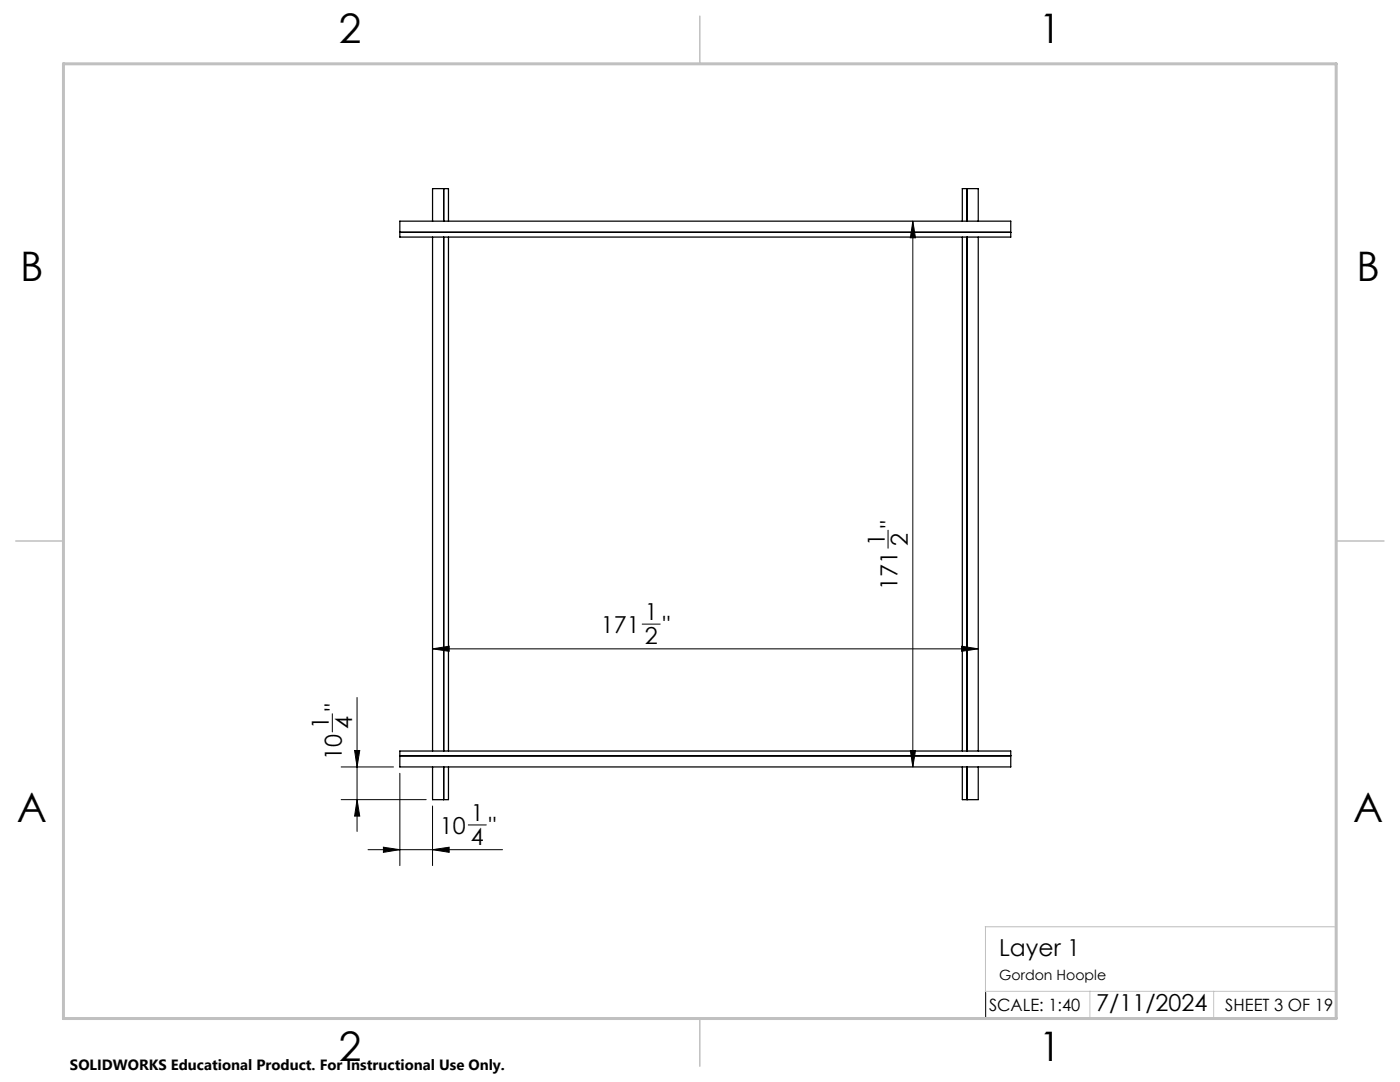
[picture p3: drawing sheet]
<svg xmlns="http://www.w3.org/2000/svg" width="279mm" height="216mm" viewBox="0 0 279 216" stroke-linecap="round" stroke-linejoin="round" font-family="sans-serif">
<g fill="none" stroke="#000" stroke-width=".25">
<path d="M88.5 37.6v6.5M193 37.6v6.5M79.8 44.1h121.9v3.2h-121.9zM79.8 46.4h121.9M86.3 44.1v-6.5h3.2v6.5M86.3 47.3v102.6M88.5 47.3v102.6M89.5 47.3v102.6M192.1 44.1v-6.5h3.1v6.5M192.1 47.3v102.6M193 47.3v102.6M195.2 47.3v102.6"/>
<path d="M79.8 149.9h121.9v3.1h-121.9zM79.8 150.8h121.9M86.3 153v6.6h3.2v-6.6M88.5 153v6.6M192.1 153v6.6h3.1v-6.6M193 153v6.6"/>
</g>
<g fill="none" stroke="#000" stroke-width=".2">
<path d="M182.2 44.1v108.9M182.2 44.1l.5 3.3h-1zM177.2 105.8v3.6M71.3 139.2v26.7M86.3 129.5h108.9M86.3 129.5l3.3-.6v1.1zM128.2 124.5h3.6M191.9 128.9l3.3 .6-3.3 .5zM66.3 142.4v3.6M68.1 159.6h17M68.1 153h10.4M70.8 149.8h1l-.5 3.2z"/>
<path d="M71.3 159.6l.5 3.2h-1zM79.8 154.3v18.4M181.7 149.8h1l-.5 3.2zM73.4 169.5h26.9M76.5 169.1l3.3 .4-3.3 .6zM86.3 160.8v11.9M86.3 169.5l3.3-.4v1zM93.5 164.6h3.5M196.7 198v5.4"/>
</g>
<path d="M266.7 153.3v49.9h-240M196.6 184.9h70.1M196.6 197.8h70.1M196.7 184.9v12.9M217.5 197.8v5.4M242.2 197.8v5.4" fill="none" stroke="#c0c0c0" stroke-width=".2"/>
<path d="M139.7 3.2v9.5M3.1 107.9h9.6M266.7 107.9h9.5M139.7 203.2v9.6" fill="none" stroke="#c0c0c0" stroke-width=".3"/>
<path d="M12.7 12.7h254v190.5h-254z" fill="none" stroke="#c0c0c0" stroke-width=".6"/>
<g fill="#000">
<path d="M182.2 44.1l.5 3.3h-1zM181.7 149.8h1l-.5 3.2z"/>
<path d="M86.3 129.5l3.3-.6v1.1zM191.9 128.9l3.3 .6-3.3 .5zM76.5 169.1l3.3 .4-3.3 .6zM86.3 169.5l3.3-.4v1z"/>
<path d="M71.3 159.6l.5 3.2h-1zM70.8 149.8h1l-.5 3.2z"/>
</g>
<g font-size="8.1">
<text x="67.6" y="8.5">2</text>
<text x="207.3" y="8.5">1</text>
<text x="4" y="56.2">B</text>
<text x="270.7" y="56.2">B</text>
<text x="3.3" y="164.1">A</text>
<text x="270" y="164.1">A</text>
<text x="67.6" y="211.7">2</text>
<text x="207.3" y="211.7">1</text>
</g>
<g font-size="4.7">
<text x="179.1" y="105.3" transform="rotate(-90 179.1 105.3)">&quot;</text>
<text x="176.6" y="108.9" transform="rotate(-90 176.6 108.9)">1</text>
<text x="181.2" y="108.9" transform="rotate(-90 181.2 108.9)">2</text>
<text x="179.1" y="117.7" transform="rotate(-90 179.1 117.7)">171</text>
<text x="128.7" y="123.8">1</text>
<text x="119.9" y="126.4">171</text>
<text x="128.7" y="128.4">2</text>
<text x="132.3" y="126.4">&quot;</text>
<text x="68.2" y="141.9" transform="rotate(-90 68.2 141.9)">&quot;</text>
<text x="65.6" y="145.5" transform="rotate(-90 65.6 145.5)">1</text>
<text x="70.3" y="145.5" transform="rotate(-90 70.3 145.5)">4</text>
<text x="68.2" y="151.7" transform="rotate(-90 68.2 151.7)">10</text>
<text x="87.8" y="166.5">10</text>
<text x="94" y="163.9">1</text>
<text x="97.6" y="166.5">&quot;</text>
<text x="94" y="168.5">4</text>
<text x="199.4" y="190.7">Layer 1</text>
<text x="218.8" y="201.7">7/11/2024</text>
</g>
<g font-size="3.4">
<text x="197.4" y="201.7">SCALE: 1:40</text>
<text x="244.5" y="201.7">SHEET 3 OF 19</text>
</g>
<text font-size="3" x="14" y="213.5">SOLIDWORKS Educational Product. For Instructional Use Only.</text>
<text font-size="2.8" x="199.4" y="195.5">Gordon Hoople</text>
</svg>
